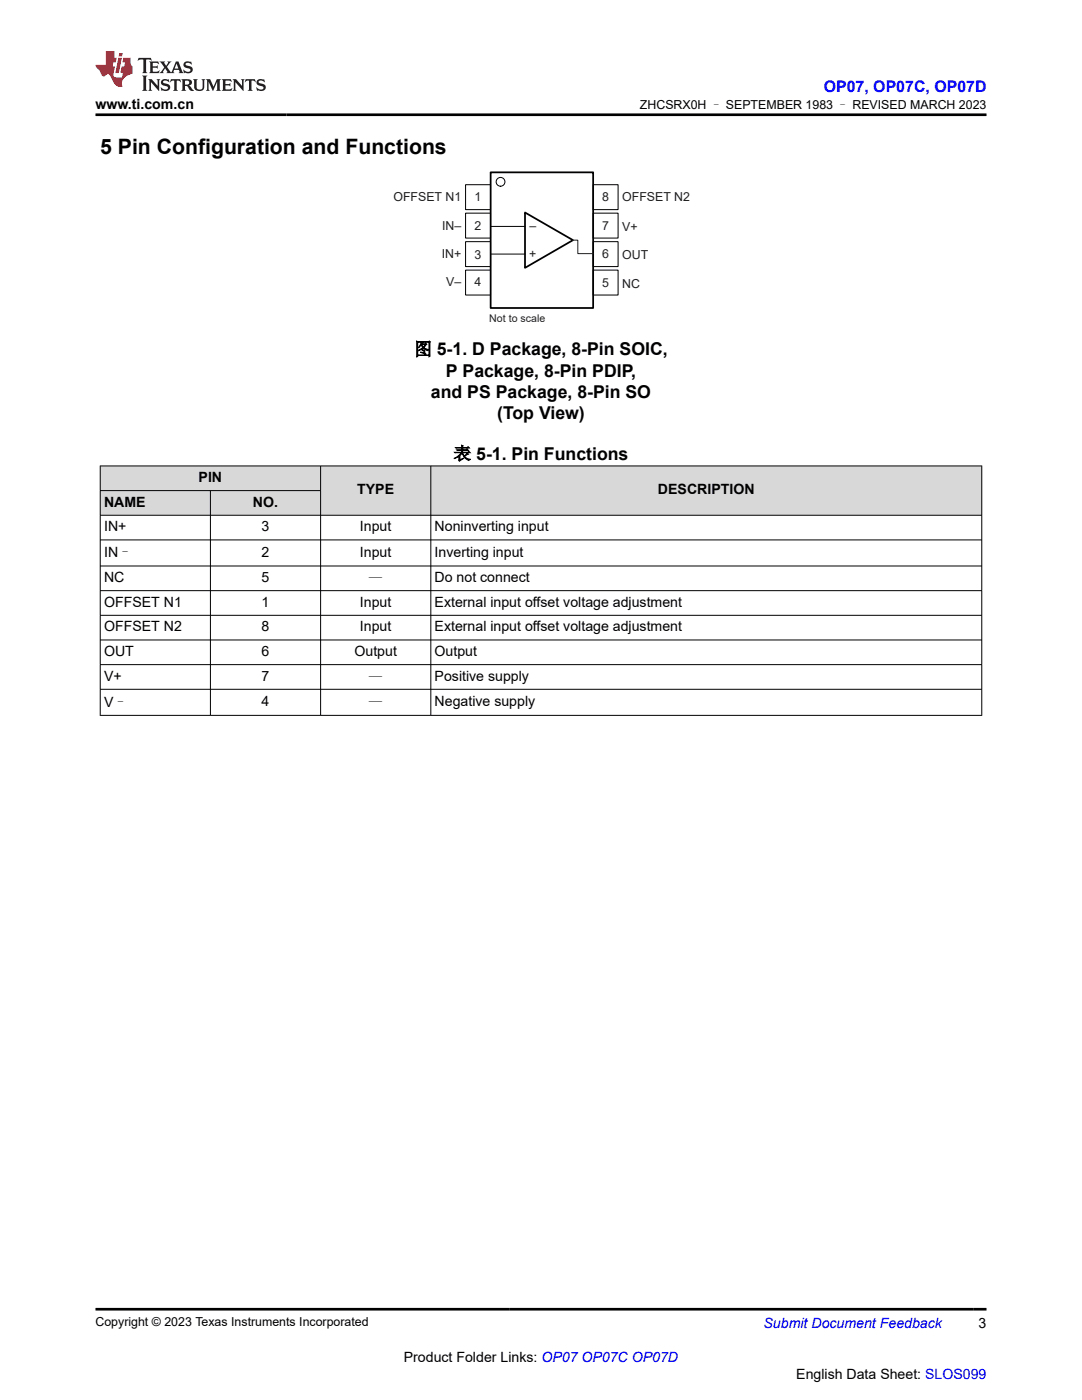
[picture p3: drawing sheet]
<svg xmlns="http://www.w3.org/2000/svg" width="216mm" height="279mm" viewBox="0 0 216 279" stroke-linecap="round" stroke-linejoin="round" font-family="sans-serif">
<g fill="none" stroke="#000" stroke-width=".2">
<path d="M92.9 36.9h5v4.9h-5zM118.4 36.9h4.9v4.9h-4.9zM92.9 42.5h5v5h-5zM92.9 48.2h5v5h-5zM92.9 53.9h5v5h-5zM97.9 45.2h6.8M97.9 50.7h6.9M118.4 42.5h4.9v5h-4.9zM118.4 48.2h4.9v5h-4.9zM118.4 53.9h4.9v5h-4.9z"/>
<circle cx="99.9" cy="36.3" r=".88"/>
</g>
<path d="M97.9 34.4h20.5v27.1h-20.5zM104.8 42.4l9.5 5.5-9.5 5.6z" fill="none" stroke="#000" stroke-width=".35"/>
<path d="M114.2 47.9h1.1v2.7h3.1" fill="none" stroke="#211f1f" stroke-width=".2"/>
<g fill="#d8d8d8">
<path d="M20 93h175.9v4.9h-175.9z" fill-rule="evenodd"/>
<path d="M20.1 93.1h43.8v4.7h-43.8z" fill-rule="evenodd"/>
<path d="M64 93.1h21.9v9.7h-21.9z" fill-rule="evenodd"/>
<path d="M86 93.1h109.8v9.7h-109.8z" fill-rule="evenodd"/>
<path d="M20.1 98h21.8v4.8h-21.8z" fill-rule="evenodd"/>
<path d="M42 98h21.9v4.8h-21.9z" fill-rule="evenodd"/>
</g>
<g fill="none" stroke="#000" stroke-width=".2">
<path d="M19.9 93h176.1M19.9 97.9h44.1M20 92.9v49.9M42 97.9v44.9M64 92.9v49.9M86 92.9v49.9M195.9 92.9v49.9M19.9 107.8h176.1M19.9 113h176.1M19.9 117.9h176.1M196 102.8h-176.1M19.9 122.8h176.1"/>
<path d="M19.9 127.7h176.1M19.9 132.6h176.1M19.9 137.6h176.1M19.9 142.8h176.1"/>
</g>
<path d="M27.7 11.6l-.2 .5 .5-.2h.6v.1v2.2l-.2 .4h1l-.2-.4v-2.2v-.1h.5l.5 .2-.1-.5zM29.8 12.3l.2 .4v1.5l-.2 .4h1.9l.1-.6a1.08 1.08 0 0 1-1.3 .2v-.7h.6l.4 .2v-.7l-.4 .2h-.6v-.5l.2-.2a1 1 0 0 1 1 .3l-.1-.5zM31.8 12.3l1 1.1-1 1.2h.9l-.2-.2 .4-.8 .5 .8-.2 .2h1.6l-.2-.2 .1-.5h1l.1 .5-.1 .2h.9l-.2-.3-.8-2h-.5l-1 2.2-.8-1.1 .9-1.1h-.8l.2 .2-.5 .6-.3-.6 .1-.2zM35.2 12.7l.4 1h-.8zM36.8 12.4a.65 .65 0 0 0-.2 .7 .65 .65 0 0 0 .6 .5l.7 .1 .1 .3a.79 .79 0 0 1-.7 .4 .79 .79 0 0 1-.7-.5l.1 .7 .2-.1a.93 .93 0 0 0 1.1 .1 .93 .93 0 0 0 .4-1 1.46 1.46 0 0 0-1.2-.6l-.1-.3a1.09 1.09 0 0 1 1.2 .2l-.2-.6-.1 .1-.6-.2zM28.4 15.1l.2 .4v2.2l-.2 .4h1l-.2-.4v-2.2l.2-.4zM29.6 15.8l.2 .4v1.5l-.2 .4h.8l-.3-.4v-1.3l1.7 1.8v-2l.2-.4h-.8l.2 .2 .1 1.1-1.2-1.3zM32.3 15.9a.65 .65 0 0 0-.2 .8 .65 .65 0 0 0 .7 .4l.6 .2 .1 .2a.79 .79 0 0 1-.7 .4 .79 .79 0 0 1-.7-.5l.1 .7 .2-.1a.93 .93 0 0 0 1.1 .1 .93 .93 0 0 0 .4-.9 1.46 1.46 0 0 0-1.2-.6l-.1-.4a1.09 1.09 0 0 1 1.2 .2l-.2-.6-.1 .1-.6-.1zM34.1 15.8l-.1 .6a.63 .63 0 0 1 .7-.3l.1 1.6-.3 .4h1l-.2-.4v-1.6a.66 .66 0 0 1 .8 .3l-.1-.6zM36.2 15.8l.2 .4v1.5l-.2 .4h.9l-.2-.2v-.7h.5l.1 .2a.79 .79 0 0 0 1.2 .6l-1-.9a.61 .61 0 0 0 .6-.6 .61 .61 0 0 0-.5-.7zM36.9 16.1h.2a.47 .47 0 0 1 .5 .1 .47 .47 0 0 1 .1 .5l-.2 .1-.6 .1zM38.5 15.8l.2 .2a2.27 2.27 0 0 0 .4 2 1.04 1.04 0 0 0 1.7-.7v-1.3l.2-.2h-.8l.2 .4v1.1a.6 .6 0 0 1-.6 .6 .6 .6 0 0 1-.6-.6v-1.1l.3-.4zM41.1 15.8l.2 .4v1.5l-.2 .4h.7l-.2-.4v-1.4l.9 1.9 .8-1.9v1.4l-.2 .4h1l-.3-.4v-1.5l.3-.4h-.8l-.7 1.5-.7-1.5zM44.3 15.8l.2 .4v1.5l-.2 .4h1.9l.1-.6a1.09 1.09 0 0 1-1.3 .2v-.7h.6l.4 .2v-.6l-.4 .2h-.6v-.6l.2-.1a1.01 1.01 0 0 1 1 .3l-.1-.6zM46.4 15.8l.3 .4v1.5l-.3 .4h.8l-.2-.4v-1.3l1.6 1.8v-2l.2-.4h-.7l.2 .2v1.1l-1.2-1.3zM49 15.8l-.1 .6a.63 .63 0 0 1 .8-.3v1.6l-.3 .4h1l-.2-.4v-1.6a.66 .66 0 0 1 .8 .3l-.1-.6zM51.4 15.9a.65 .65 0 0 0-.2 .8 .65 .65 0 0 0 .6 .4l.6 .2 .2 .2a.79 .79 0 0 1-.8 .4 .79 .79 0 0 1-.6-.5l.1 .7 .2-.1a.93 .93 0 0 0 1 .1 .93 .93 0 0 0 .5-.9 1.46 1.46 0 0 0-1.3-.6l-.1-.4a1.09 1.09 0 0 1 1.3 .2l-.2-.6-.2 .1-.5-.1z" fill="#231f20"/>
<path d="M21.1 10.2v2.8h-2.1l.1 .3 .9 1a.95 .95 0 0 0 .9 .9 .59 .59 0 0 1 .6-.4 .59 .59 0 0 1 .5 .4l.4 .7a1.59 1.59 0 0 0 2.1 1.4 1.61 1.61 0 0 1 1-2.3l1-.3-.1-1.5a1.59 1.59 0 0 1-.4-1.7h-1.4l-.2 .9h.5l-.1 .9h-.5l-.2 1v.2l.4 .1-.2 .9h-.6a.73 .73 0 0 1-1.1-.7l.3-1.5h-.5l.2-.9h.5l.2-.9h-.5v-1.3zM23.6 11.5l-.6 3.1h.7l.6-3.1zM23.8 10.6l-.1 .6h.7l.1-.6z" fill="#ed1c24"/>
<path d="M19 22.9h177.8M19 261.3h177.8" fill="none" stroke="#000" stroke-width=".53"/>
<text font-size="4.2" x="20" y="30.7">5 Pin Configuration and Functions</text>
<g font-size="3.5">
<text x="82.7" y="70.9">图 5-1. D Package, 8-Pin SOIC,</text>
<text x="89" y="75.1">P Package, 8-Pin PDIP,</text>
<text x="86" y="79.4">and PS Package, 8-Pin SO</text>
<text x="99.2" y="83.6">(Top View)</text>
<text x="90.5" y="91.7">表 5-1. Pin Functions</text>
</g>
<text font-size="3.2" fill="#00f" x="164.4" y="18.3">OP07, OP07C, OP07D</text>
<g font-size="2.8">
<text x="19" y="21.7">www.ti.com.cn</text>
<text x="20.8" y="101.1">NAME</text>
<text x="39.6" y="96.2">PIN</text>
<text x="50.5" y="101.1">NO.</text>
<text x="71.3" y="98.6">TYPE</text>
<text x="131.3" y="98.6">DESCRIPTION</text>
<text x="20.8" y="106">IN+</text>
<text x="52.2" y="106">3</text>
<text x="71.8" y="106">Input</text>
<text x="86.7" y="106">Noninverting input</text>
<text x="20.8" y="111.2">IN–</text>
<text x="52.2" y="111.1">2</text>
<text x="71.8" y="111.1">Input</text>
<text x="86.7" y="111.1">Inverting input</text>
<text x="20.8" y="116.1">NC</text>
<text x="52.2" y="116.1">5</text>
<text x="73.6" y="116.4">—</text>
<text x="86.7" y="116.1">Do not connect</text>
<text x="20.8" y="121.1">OFFSET N1</text>
<text x="20.8" y="126">OFFSET N2</text>
<text x="52.2" y="121.1">1</text>
<text x="52.2" y="126">8</text>
<text x="71.8" y="121.1">Input</text>
<text x="71.8" y="126">Input</text>
<text x="86.7" y="121.1">External input offset voltage adjustment</text>
<text x="86.7" y="126">External input offset voltage adjustment</text>
<text x="20.8" y="130.9">OUT</text>
<text x="52.2" y="130.9">6</text>
<text x="70.7" y="130.9">Output</text>
<text x="86.7" y="130.9">Output</text>
<text x="20.8" y="135.8">V+</text>
<text x="52.2" y="135.8">7</text>
<text x="73.6" y="136.1">—</text>
<text x="86.7" y="135.8">Positive supply</text>
<text x="20.8" y="141">V–</text>
<text x="52.2" y="140.9">4</text>
<text x="73.6" y="141.2">—</text>
<text x="86.7" y="140.9">Negative supply</text>
<text x="195.3" y="265">3</text>
<text x="80.6" y="271.9">Product Folder Links: OP07 OP07C OP07D</text>
<text x="158.9" y="275.3">English Data Sheet: SLOS099</text>
</g>
<text font-size="2.8" fill="#00f" x="152.4" y="265">Submit Document Feedback</text>
<g font-size="2.5">
<text x="127.7" y="21.8">ZHCSRX0H – SEPTEMBER 1983 – REVISED MARCH 2023</text>
<text x="19" y="264.7">Copyright © 2023 Texas Instruments Incorporated</text>
</g>
<g font-size="2.5" fill="#211f1f">
<text x="78.5" y="40.2">OFFSET N1</text>
<text x="94.7" y="40.1">1</text>
<text x="120.2" y="40.1">8</text>
<text x="124.2" y="40.1">OFFSET N2</text>
<text x="88.2" y="45.9">IN–</text>
<text x="94.7" y="45.9">2</text>
<text x="105.6" y="45.8">–</text>
<text x="120.2" y="45.9">7</text>
<text x="124.2" y="46.1">V+</text>
<text x="88.2" y="51.5">IN+</text>
<text x="94.7" y="51.6">3</text>
<text x="105.6" y="51.5">+</text>
<text x="120.2" y="51.5">6</text>
<text x="124.2" y="51.8">OUT</text>
<text x="89.1" y="57">V–</text>
<text x="94.7" y="57.1">4</text>
<text x="120.2" y="57.2">5</text>
<text x="124.2" y="57.4">NC</text>
</g>
<text font-size="2.1" fill="#211f1f" x="97.6" y="64.3">Not to scale</text>
</svg>
